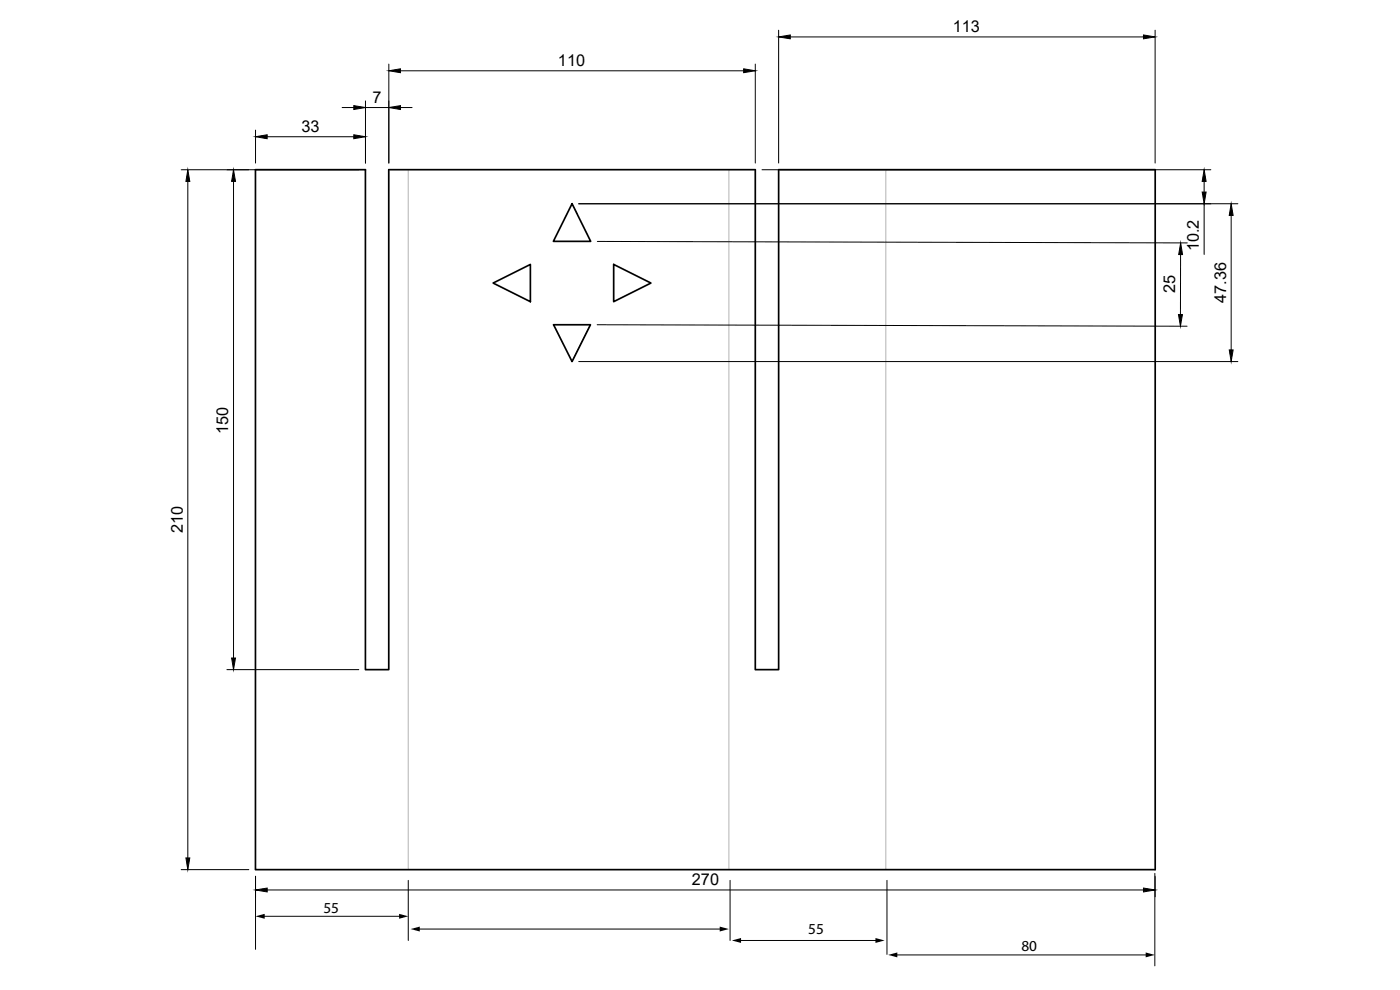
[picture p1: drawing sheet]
<svg xmlns="http://www.w3.org/2000/svg" width="420mm" height="297mm" viewBox="0 0 420 297" stroke-linecap="round" stroke-linejoin="round" font-family="sans-serif">
<!-- layer: Capa 1 -->
<path d="M76.7 50.9h33v150h7v-150h110v150h7v-150h113v210h-270zM171.7 61.1l5.6 11.3h-11.2zM184.2 79.3l11.1 5.6-11.1 5.6zM148 84.9l11.2-5.6v11.2zM166.1 97.4h11.1l-5.5 11.1z" fill="none" stroke="#000" stroke-width=".51"/>
<g fill="none" stroke="#000" stroke-width=".3">
<path d="M116.7 19.2v29.7M226.7 19.2v29.7M233.7 9.1v39.8M233.7 11.1l3.5-.6v1.1zM237.2 11.1h106M343.2 10.5l3.5 .6-3.5 .5zM346.7 9.1v39.8M76.7 39v9.9M102.7 32.3h3.5M106.2 31.7l3.5 .6-3.5 .6zM109.7 30.3v18.6M109.7 32.3h7"/>
<path d="M116.7 32.3l3.5-.6v1.2zM116.7 21.2l3.5-.6v1.2zM120.2 32.3h3.5M120.2 21.2h103M223.2 20.6l3.5 .6-3.5 .6zM54.4 50.9h53.3M56.4 54.4v203M56.4 50.9l.6 3.5h-1.2zM70.1 50.9l.6 3.5h-1.2zM70.1 54.4v143M76.7 41l3.5-.6v1.2zM80.2 41h26"/>
<path d="M106.2 40.4l3.5 .6-3.5 .6zM228.7 50.9h134.7M360.8 57.6h1.2l-.6 3.5zM361.4 54.4v3.2M361.4 50.9l.6 3.5h-1.2zM173.7 61.1h197.8M179.3 72.4l177 .5M354.3 76.4v18M354.3 72.9l.6 3.5h-1.2zM361.4 61.1v15.3M369.5 61.1l.6 3.5h-1.2zM369.5 64.6v40.4"/>
<path d="M179.2 97.4l177.1 .5M353.7 94.4h1.2l-.6 3.5zM173.7 108.5h197.8M368.9 105h1.2l-.6 3.5zM69.5 197.4h1.2l-.6 3.5zM68.1 200.9h39.6M55.8 257.4h1.2l-.6 3.5zM54.4 260.9h20.3M76.7 267l3.5-.5v1.1zM76.7 269v-6.1v21.9M80.2 267h263M343.2 266.5l3.5 .5-3.5 .6z"/>
<path d="M346.7 262.9v6.1"/>
</g>
<g fill="#000">
<path d="M233.7 11.1l3.5-.6v1.1zM343.2 10.5l3.5 .6-3.5 .5zM106.2 31.7l3.5 .6-3.5 .6zM116.7 32.3l3.5-.6v1.2zM116.7 21.2l3.5-.6v1.2zM223.2 20.6l3.5 .6-3.5 .6zM56.4 50.9l.6 3.5h-1.2zM70.1 50.9l.6 3.5h-1.2zM76.7 41l3.5-.6v1.2zM106.2 40.4l3.5 .6-3.5 .6zM361.4 50.9l.6 3.5h-1.2zM360.8 57.6h1.2l-.6 3.5z"/>
<path d="M354.3 72.9l.6 3.5h-1.2zM369.5 61.1l.6 3.5h-1.2zM353.7 94.4h1.2l-.6 3.5zM368.9 105h1.2l-.6 3.5zM69.5 197.4h1.2l-.6 3.5zM55.8 257.4h1.2l-.6 3.5zM76.7 267l3.5-.5v1.1zM343.2 266.5l3.5 .5-3.5 .6z"/>
</g>
<g fill="#fff" stroke="#000" stroke-width=".35">
<path d="M122.5 51v210z"/>
<path d="M218.8 50.9v210z"/>
<path d="M265.8 50.9v210z"/>
</g>
<path d="M78.9 274.9h41.4M122.5 264.1v18.1M125.5 278.8h91M219.1 264.1v18.1M266.2 264.1v22.3M346.6 262.1v27.7M221.9 282.2h41.3M268.8 286.5h75.5" fill="none" stroke="#000" stroke-width=".3"/>
<path d="M76.7 274.9l2.7-.7v1.5zM119.8 274.2l2.7 .7-2.7 .8zM123.2 278.8l2.8-.8v1.5zM216 278l2.8 .8-2.8 .7zM219.6 282.2l2.8-.8v1.5zM262.7 281.4l2.8 .8-2.8 .7zM266.5 286.5l2.8-.7v1.5zM343.8 285.8l2.8 .7-2.8 .8z" fill="#000"/>
<g font-size="4.9">
<text x="285.9" y="9.5">113</text>
<text x="167.4" y="19.7">110</text>
<text x="111.8" y="30.8">7</text>
<text x="90.5" y="39.5">33</text>
<text x="359.8" y="75.4" transform="rotate(-90 359.8 75.4)">10.2</text>
<text x="352.7" y="88.1" transform="rotate(-90 352.7 88.1)">25</text>
<text x="367.9" y="90.9" transform="rotate(-90 367.9 90.9)">47.36</text>
<text x="68.5" y="130.2" transform="rotate(-90 68.5 130.2)">150</text>
<text x="54.8" y="160" transform="rotate(-90 54.8 160)">210</text>
<text x="207.6" y="265.5">270</text>
</g>
<g font-size="4.6">
<text x="97.1" y="273.8">55</text>
<text x="242.6" y="280.1">55</text>
<text x="306.6" y="285.4">80</text>
</g>
</svg>
